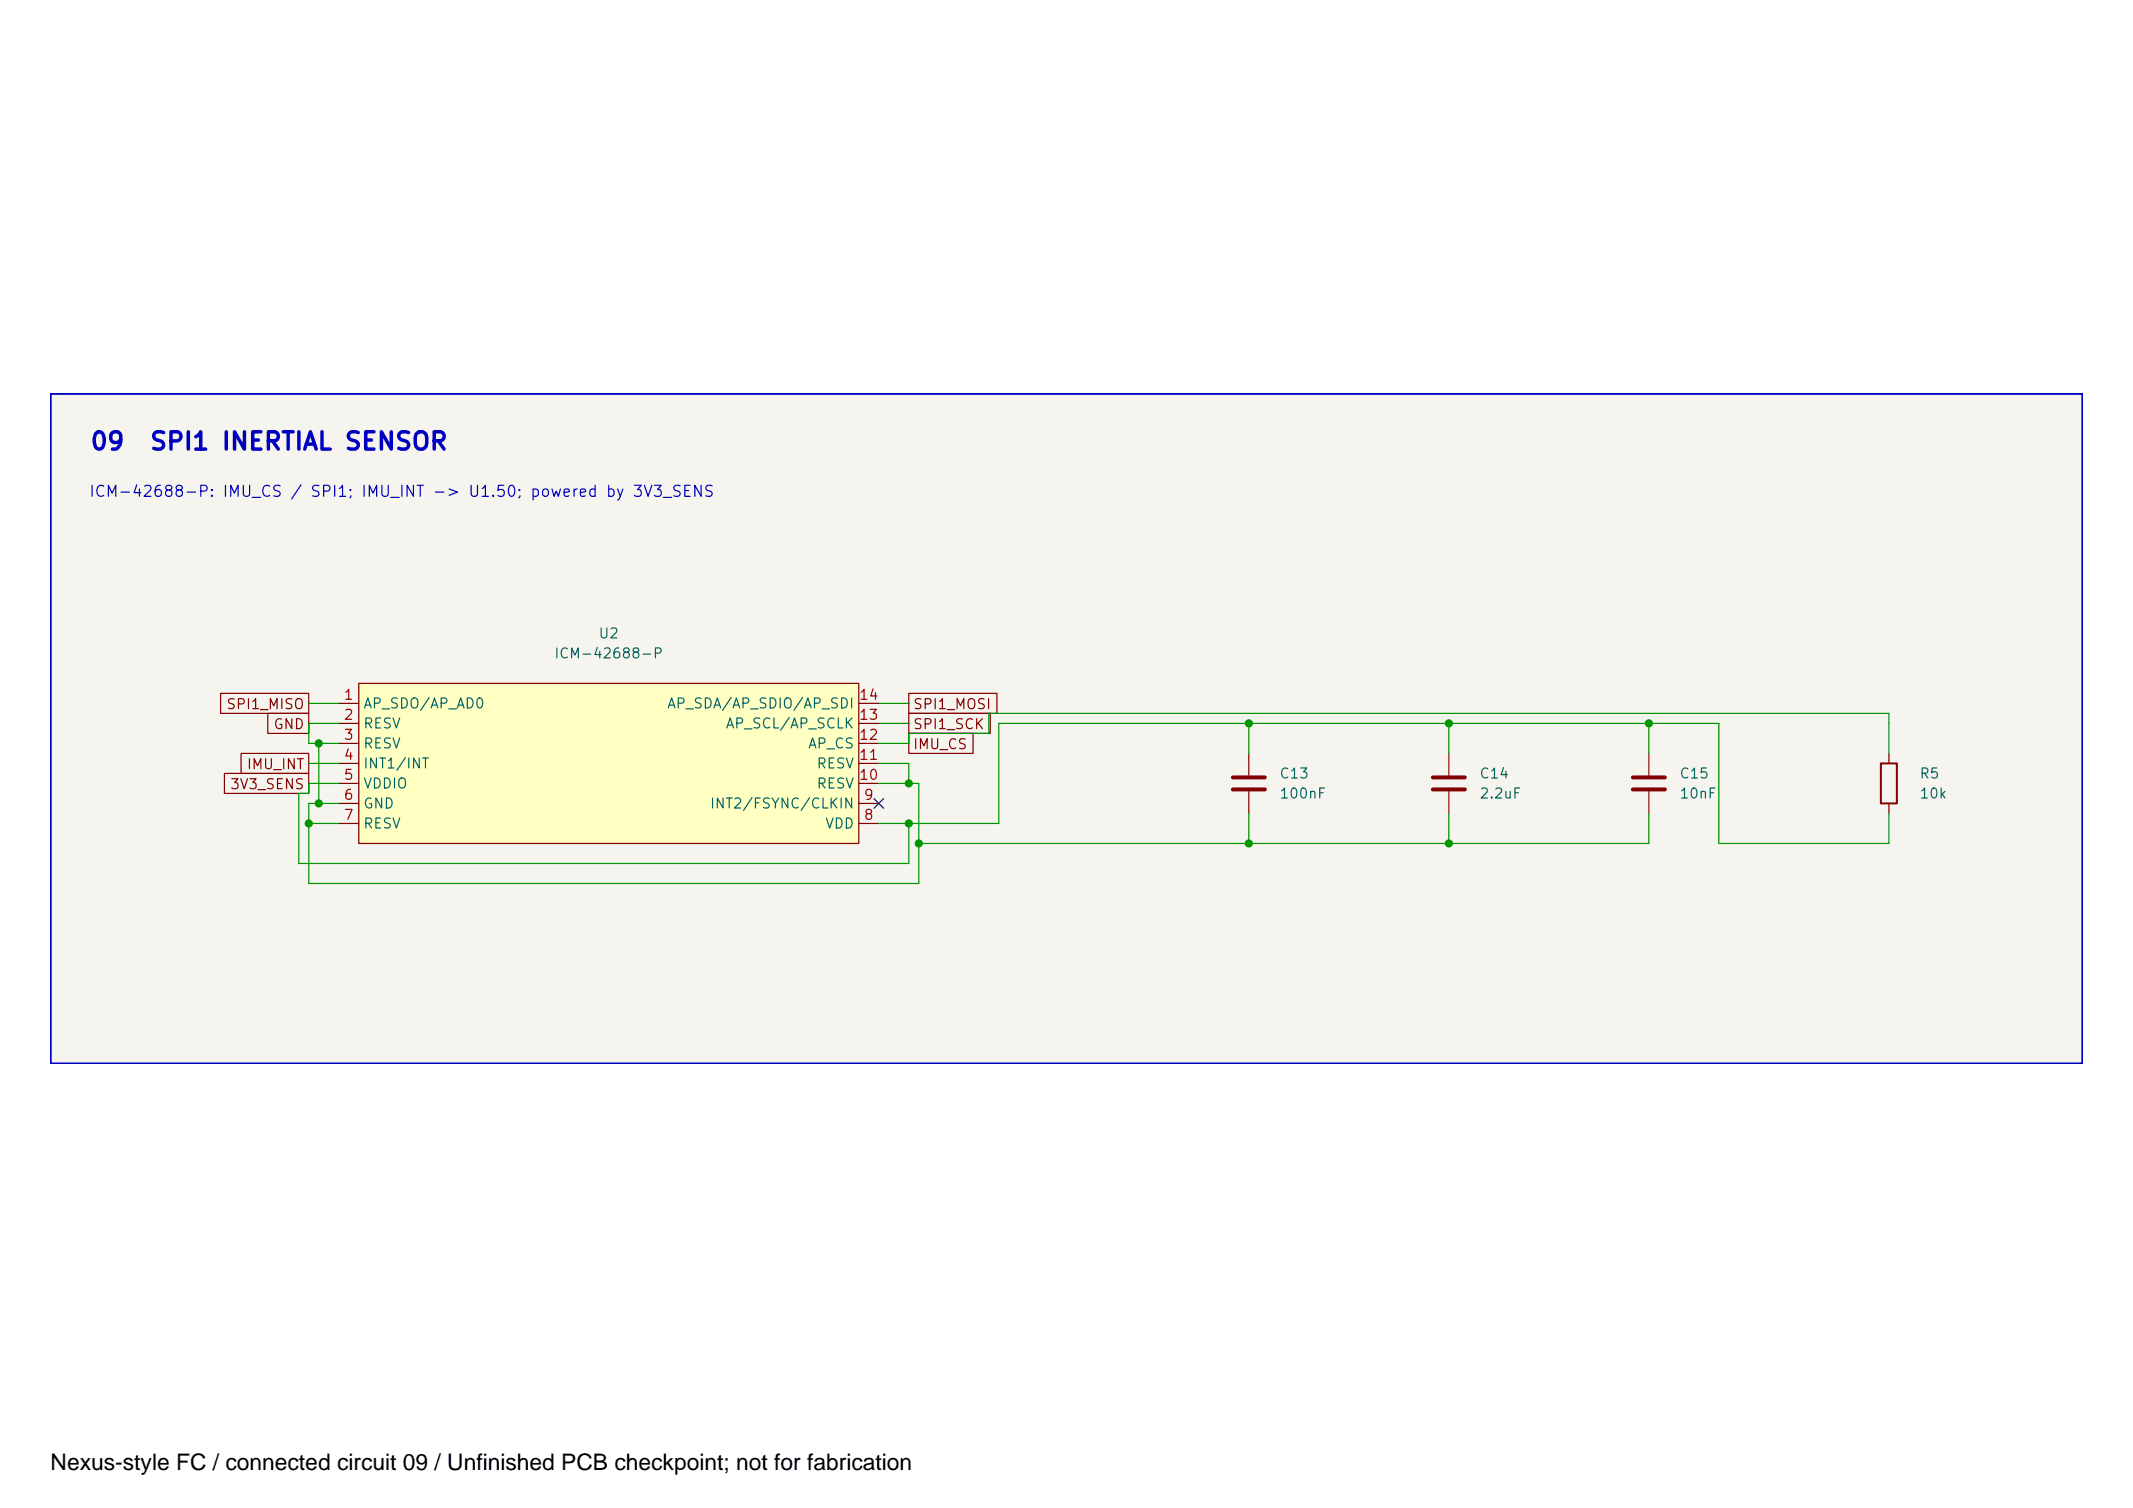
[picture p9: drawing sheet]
<svg xmlns="http://www.w3.org/2000/svg" width="297mm" height="210mm" viewBox="0 0 297 210" stroke-linecap="round" stroke-linejoin="round" font-family="sans-serif">
<path d="M7 54.8h283v93.3h-283z" fill="#f5f4ef" stroke="#f5f4ef" stroke-width=".14"/>
<path d="M171.7 108.2h4.4M171.7 109.9h4.4M199.5 108.2h4.5M199.5 109.9h4.5M227.4 108.2h4.4M227.4 109.9h4.4" fill="none" stroke="#840000" stroke-width=".56"/>
<path d="M173.9 104.9v3M173.9 110.2v3M201.8 104.9v3M201.8 110.2v3M229.6 104.9v3M229.6 110.2v3M263 104.9v1.4M263 111.8v1.4" fill="none" stroke="#840000" stroke-width=".17"/>
<path d="M261.9 106.3h2.3v5.5h-2.3z" fill="none" stroke="#840000" stroke-width=".28"/>
<path d="M50 95.1h69.6v22.3h-69.6z" fill="#ffffc2"/>
<g fill="none" stroke="#840000" stroke-width=".17">
<path d="M30.7 96.5h12.3v2.8h-12.3zM37.3 99.3h5.7v2.8h-5.7zM47.2 97.9h2.8M50 95.1h69.6v22.3h-69.6zM119.6 97.9h2.8M126.6 96.5h12.2v2.8h-12.2zM126.6 99.3h11.3v2.8h-11.3zM31.3 107.7h11.7v2.7h-11.7zM33.6 104.9h9.4v2.8h-9.4zM47.2 100.7h2.8M47.2 103.5h2.8M47.2 106.3h2.8"/>
<path d="M47.2 109h2.8M47.2 111.8h2.8M47.2 114.6h2.8M119.6 100.7h2.8M119.6 103.5h2.8M119.6 106.3h2.8M119.6 109h2.8M119.6 111.8h2.8M119.6 114.6h2.8M126.6 102.1h8.9v2.8h-8.9z"/>
</g>
<g fill="none" stroke="#009600" stroke-width=".17">
<path d="M43 97.9h4.2M122.4 97.9h4.2M43 114.6h4.2M43 106.3h4.2M44.4 103.5v8.3M47.2 100.7h-4.2v2.8h4.2M47.2 109h-4.2v1.4h-1.4v9.8h85v-5.6M122.4 109h5.6v14h-85v-11.2h4.2M122.4 103.5h4.2v-1.4h11.1v-2.8h125.3v5.6M122.4 100.7h4.2M122.4 106.3h4.2v2.7M173.9 100.7v4.2"/>
<path d="M173.9 113.2v4.2M201.8 100.7v4.2M201.8 113.2v4.2M229.6 113.2v4.2h-101.6M229.6 100.7v4.2M263 113.2v4.2h-23.6v-16.7h-100.3v13.9h-16.7"/>
</g>
<path d="M121.7 111.2l1.3 1.3M123 111.2l-1.3 1.3" fill="none" stroke="#000084" stroke-width=".17"/>
<path d="M7.1 54.8h282.9v93.2h-282.9z" fill="none" stroke="#0000c2" stroke-width=".28"/>
<g fill="#009600" stroke="#009600" stroke-width=".14">
<circle cx="173.9" cy="117.4" r=".5"/>
<circle cx="128" cy="117.4" r=".5"/>
<circle cx="126.6" cy="109" r=".5"/>
<circle cx="44.4" cy="111.8" r=".5"/>
<circle cx="126.6" cy="114.6" r=".5"/>
<circle cx="43" cy="114.6" r=".5"/>
<circle cx="44.4" cy="103.5" r=".5"/>
<circle cx="201.8" cy="100.7" r=".5"/>
<circle cx="229.6" cy="100.7" r=".5"/>
<circle cx="173.9" cy="100.7" r=".5"/>
<circle cx="201.8" cy="117.4" r=".5"/>
</g>
<text font-size="3.2" x="7.1" y="204.6">Nexus-style FC / connected circuit 09 / Unfinished PCB checkpoint; not for fabrication</text>
<g font-size="2.4" fill="#0000c2">
<text x="12.4" y="63.2">09</text>
<text x="20.7" y="63.2">SPI1 INERTIAL SENSOR</text>
</g>
<text font-size="1.5" fill="#0000c2" x="12.3" y="69.6">ICM-42688-P: IMU_CS / SPI1; IMU_INT -&gt; U1.50; powered by 3V3_SENS</text>
<g font-size="1.4" fill="#006464">
<text x="83.2" y="89.2">U2</text>
<text x="77.1" y="92">ICM-42688-P</text>
<text x="50.5" y="99">AP_SDO/AP_AD0</text>
<text x="50.5" y="101.7">RESV</text>
<text x="92.8" y="99">AP_SDA/AP_SDIO/AP_SDI</text>
<text x="100.9" y="101.7">AP_SCL/AP_SCLK</text>
<text x="50.5" y="104.5">RESV</text>
<text x="50.5" y="107.3">INT1/INT</text>
<text x="112.4" y="104.5">AP_CS</text>
<text x="113.6" y="107.3">RESV</text>
<text x="50.5" y="110.1">VDDIO</text>
<text x="50.5" y="112.9">GND</text>
<text x="98.8" y="112.9">INT2/FSYNC/CLKIN</text>
<text x="113.6" y="110.1">RESV</text>
<text x="178.1" y="108.7">C13</text>
<text x="178.1" y="111.5">100nF</text>
<text x="205.9" y="108.7">C14</text>
<text x="205.9" y="111.5">2.2uF</text>
<text x="233.8" y="108.7">C15</text>
<text x="233.8" y="111.5">10nF</text>
<text x="267.2" y="108.7">R5</text>
<text x="267.2" y="111.5">10k</text>
<text x="50.5" y="115.7">RESV</text>
<text x="114.8" y="115.7">VDD</text>
<text x="47.7" y="204.8">GND</text>
<text x="61.9" y="204.8">VDD</text>
</g>
<g font-size="1.4" fill="#840000">
<text x="31.4" y="99.1">SPI1_MISO</text>
<text x="38" y="101.8">GND</text>
<text x="127.1" y="99.1">SPI1_MOSI</text>
<text x="127.1" y="101.8">SPI1_SCK</text>
<text x="34.3" y="107.4">IMU_INT</text>
<text x="127.1" y="104.6">IMU_CS</text>
<text x="31.9" y="110.2">3V3_SENS</text>
<text x="35.2" y="204.9">GND</text>
</g>
<g font-size="1.4" fill="#a90000">
<text x="47.8" y="97.8">1</text>
<text x="47.8" y="100.5">2</text>
<text x="119.5" y="100.5">13</text>
<text x="119.5" y="97.8">14</text>
<text x="47.8" y="103.3">3</text>
<text x="47.8" y="106.1">4</text>
<text x="119.5" y="106.1">11</text>
<text x="119.5" y="103.3">12</text>
<text x="47.8" y="108.9">5</text>
<text x="47.8" y="111.7">6</text>
<text x="119.5" y="108.9">10</text>
<text x="120.2" y="111.7">9</text>
<text x="47.8" y="114.5">7</text>
<text x="120.2" y="114.5">8</text>
<text x="45" y="203.6">1</text>
<text x="67.3" y="203.6">8</text>
<text x="45" y="206.4">2</text>
<text x="67.3" y="206.4">7</text>
</g>
</svg>
